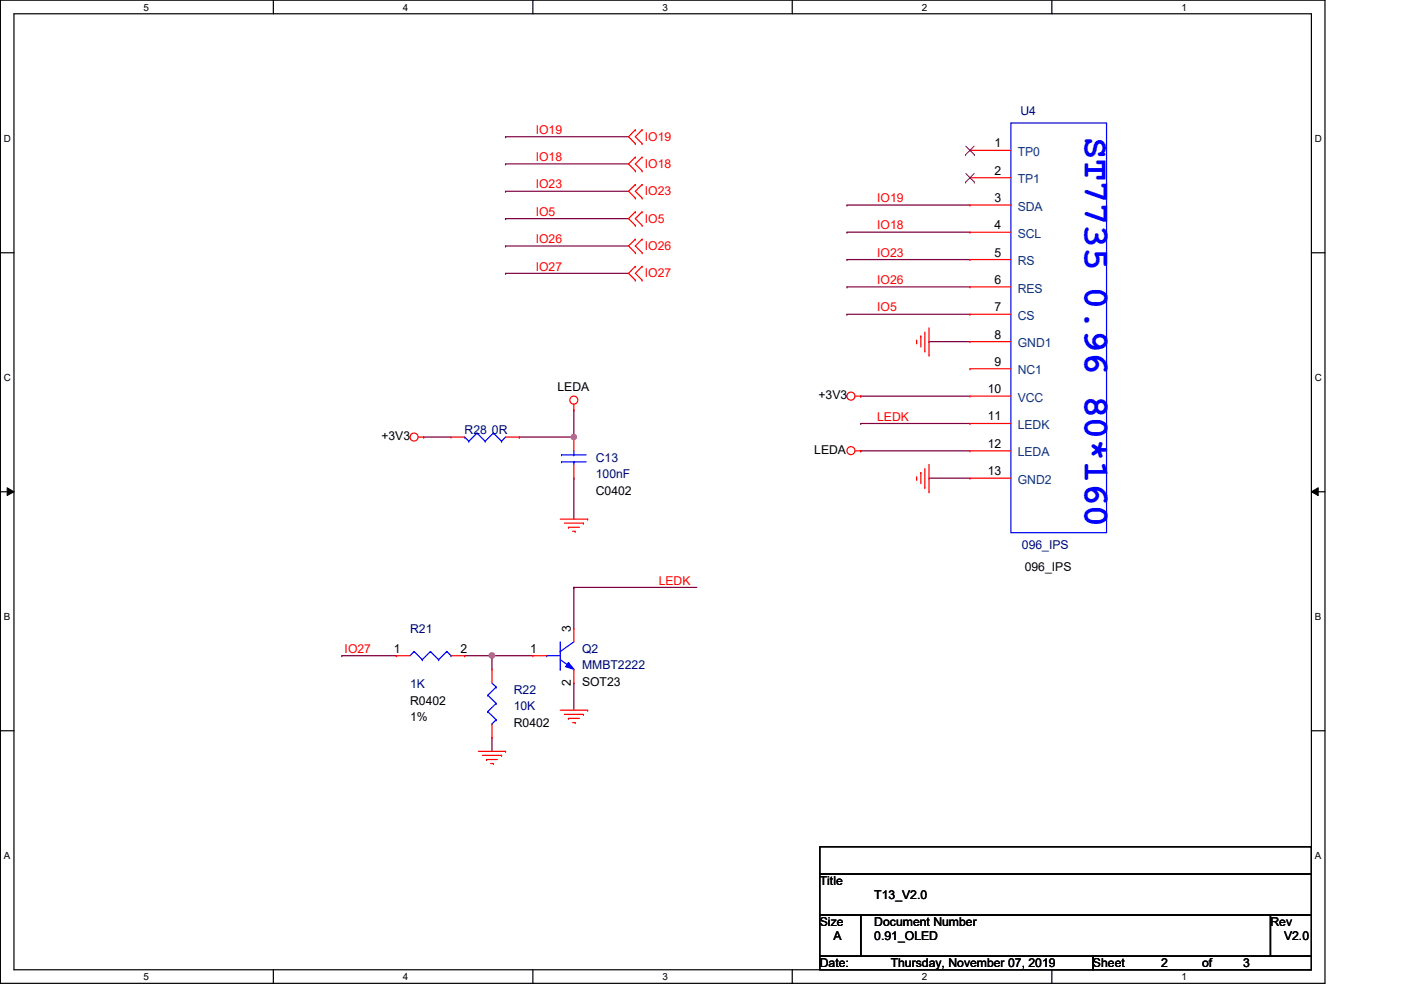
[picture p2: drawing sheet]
<svg xmlns="http://www.w3.org/2000/svg" width="297mm" height="210mm" viewBox="0 0 297 210" stroke-linecap="round" stroke-linejoin="round" font-family="sans-serif">
<path d="M.1 0h280.8v208.5h-280.8zM3 2.9h275v202.7h-275z" fill="none" stroke="#000" stroke-width=".25"/>
<g fill="#fff">
<path d="M30.4 .3h1.2v2.4h-1.2z"/>
<path d="M30.4 205.9h1.2v2.3h-1.2z"/>
</g>
<path d="M58 0v2.9M58 205.6v2.9" fill="none" stroke="#000" stroke-width=".25"/>
<g fill="#fff">
<path d="M85.4 .3h1.2v2.4h-1.2z"/>
<path d="M85.4 205.9h1.2v2.3h-1.2z"/>
</g>
<path d="M113 0v2.9M113 205.6v2.9" fill="none" stroke="#000" stroke-width=".25"/>
<g fill="#fff">
<path d="M140.5 .3h1.1v2.4h-1.1z"/>
<path d="M140.5 205.9h1.1v2.3h-1.1z"/>
</g>
<path d="M168 0v2.9M168 205.6v2.9" fill="none" stroke="#000" stroke-width=".25"/>
<g fill="#fff">
<path d="M195.4 .3h1.2v2.4h-1.2z"/>
<path d="M195.4 205.9h1.2v2.3h-1.2z"/>
</g>
<path d="M223 0v2.9M223 205.6v2.9" fill="none" stroke="#000" stroke-width=".25"/>
<g fill="#fff">
<path d="M250.5 .3h1.1v2.4h-1.1z"/>
<path d="M250.5 205.9h1.1v2.3h-1.1z"/>
<path d="M.8 28.2h1.5v2.4h-1.5z"/>
<path d="M278.8 28.2h1.4v2.4h-1.4z"/>
<path d="M.8 78.9h1.5v2.3h-1.5z"/>
<path d="M278.8 78.9h1.4v2.3h-1.4z"/>
</g>
<path d="M.1 53.6h2.9M278 53.6h2.9" fill="none" stroke="#000" stroke-width=".25"/>
<g fill="#fff">
<path d="M.8 129.6h1.4v2.3h-1.4z"/>
<path d="M278.8 129.6h1.3v2.3h-1.3z"/>
</g>
<path d="M.1 104.3h2.9M278 104.3h2.9" fill="none" stroke="#000" stroke-width=".25"/>
<path d="M1.5 103.4l1.5 .9-1.5 .8zM278 104.3l1.5-.9v1.7z" fill="#000"/>
<path d="M1.5 103.4l1.5 .9-1.5 .8zM278 104.3l1.5-.9v1.7z" fill="none" stroke="#000" stroke-width=".21"/>
<g fill="#fff">
<path d="M.8 180.3h1.4v2.3h-1.4z"/>
<path d="M278.8 180.3h1.3v2.3h-1.3z"/>
</g>
<path d="M.1 154.9h2.9M278 154.9h2.9" fill="none" stroke="#000" stroke-width=".25"/>
<path d="M182.5 89.8h.1M182.5 89.8h23.2M104.3 139h.1M104.3 139h8.7" fill="none" stroke="#7f003f" stroke-width=".25"/>
<circle cx="104.3" cy="139" r=".56" fill="#f0f"/>
<circle cx="104.3" cy="139" r=".56" fill="none" stroke="#f0f" stroke-width=".25"/>
<g fill="none" stroke="#7f003f" stroke-width=".25">
<path d="M107.2 29h.1M107.2 34.8h.1M107.2 29h26.1M107.2 34.8h26.1M107.2 46.4h.1M107.2 40.6h.1M107.2 58h.1M107.2 52.2h.1M107.2 46.4h26.1M107.2 40.6h26.1M107.2 58h26.1M107.2 52.2h26.1"/>
<path d="M179.6 43.5h.1M179.6 49.2h.1M179.6 55h.1M179.6 43.5h26.1M179.6 49.2h26.1M179.6 55h26.1M179.6 66.6h.1M179.6 60.8h.1M179.6 66.6h26.1M179.6 60.8h26.1M197 72.4h.1M197 72.4h8.7"/>
<path d="M110.1 92.7h.1M121.7 86.9h.1M121.7 86.9v5.8h-11.6M182.5 95.6h.1M182.5 95.6h23.2M121.7 101.4h.1M121.7 101.4v8.7M197 101.4h.1M197 101.4h8.7M72.5 139h.1M72.5 139h11.5M98.5 139h.1"/>
<path d="M98.5 139h5.8M104.3 139h.1M104.3 139v2.9M121.7 124.5h.1M121.7 124.5v8.7M121.7 124.5h26M104.3 156.4h.1M104.3 156.4v2.9M121.7 144.8h.1M121.7 144.8v5.8"/>
</g>
<circle cx="121.7" cy="92.7" r=".56" fill="#f0f"/>
<circle cx="121.7" cy="92.7" r=".56" fill="none" stroke="#f0f" stroke-width=".25"/>
<path d="M89.8 92.7h.1M89.8 92.7h5.8M182.5 84h.1M182.5 84h23.2" fill="none" stroke="#7f003f" stroke-width=".25"/>
<g fill="none" stroke="#f00" stroke-width=".25">
<path d="M134.7 27.5h.1M134.7 30.4h.1M134.7 33.3h.1M134.7 36.2h.1M134.7 39.1h.1M134.7 27.5l-1.4 1.5 1.4 1.4M134.7 33.3l-1.4 1.5 1.4 1.4M134.7 39.1l-1.4 1.5 1.4 1.4M136.1 30.4h.1M136.1 27.5h.1M136.1 36.2h.1M136.1 33.3h.1"/>
<path d="M136.1 39.1h.1M136.1 27.5l-1.4 1.5 1.4 1.4M136.1 33.3l-1.4 1.5 1.4 1.4M136.1 39.1l-1.4 1.5 1.4 1.4M134.7 42h.1M134.7 44.9h.1M134.7 47.8h.1M134.7 50.7h.1M134.7 53.6h.1M134.7 56.5h.1M134.7 59.4h.1M134.7 44.9l-1.4 1.5 1.4 1.4"/>
<path d="M134.7 50.7l-1.4 1.5 1.4 1.4M134.7 56.5l-1.4 1.5 1.4 1.4M136.1 42h.1M136.1 47.8h.1M136.1 44.9h.1M136.1 53.6h.1M136.1 50.7h.1M136.1 59.4h.1M136.1 56.5h.1M136.1 44.9l-1.4 1.5 1.4 1.4M136.1 50.7l-1.4 1.5 1.4 1.4M136.1 56.5l-1.4 1.5 1.4 1.4"/>
<path d="M194.3 72.7h.1M194.3 72.1v.6M195.2 71.2h.1M195.2 71.2v2.4M196.1 74.4h.1M196.1 70.4v4M197 75.3h.1M197 69.5v5.8M88.7 92.7h1.1M89.8 92.7h.1M95.6 92.7h.1M95.6 92.7h2.9"/>
<path d="M107.2 92.7h2.9M110.1 92.7h.1M121.7 86.9h.1M121.7 92.7h.1M121.7 85.7v1.2M121.7 92.7v2.9M121.7 98.5v2.9M181.3 95.6h1.2M181.3 84h1.2M182.5 95.6h.1M182.5 84h.1M196.1 99.4v4"/>
<path d="M197 98.5v5.8M118.8 110.1h5.8M119.7 110.9h4M120.5 111.8h.1M120.5 111.8h2.3M121.4 112.6h.6M121.7 101.4h.1M122 112.6h.1M123.7 110.9h.1M124.6 110.1h.1M194.3 101.6h.1M194.3 101.1v.5"/>
<path d="M195.2 100.2h.1M195.2 100.2v2.3M196.1 103.4h.1M197 104.3h.1M84 139h.1M84 139h2.9M95.6 139h2.9M98.5 139h.1M101.4 159.3h5.8M107.2 159.3h.1M118.8 150.6h5.8M119.7 151.5h4"/>
<path d="M120.5 152.3h.1M120.5 152.3h2.3M121.4 153.2h.6M122 153.2h.1M123.7 151.5h.1M124.6 150.6h.1M102.3 160.1h4M103.2 161h.1M103.2 161h2.2M104 161.9h.6M104.6 161.9h.1M106.3 160.1h.1"/>
<circle cx="87.8" cy="92.7" r=".85"/>
<circle cx="121.7" cy="84.8" r=".85"/>
<circle cx="180.4" cy="84" r=".85"/>
<circle cx="180.4" cy="95.5" r=".85"/>
</g>
<path d="M173.8 179.5h104.2v5.8h-104.2zM173.8 185.3h104.2v8.7h-104.2zM173.8 194h8.7v8.7h-8.7zM182.5 194h86.9v8.7h-86.9zM269.4 194h8.6v8.7h-8.6zM173.8 202.7h57.9v2.9h-57.9zM231.7 202.7h46.3v2.9h-46.3z" fill="none" stroke="#000" stroke-width=".25"/>
<g fill="none" stroke="#00f" stroke-width=".25">
<path d="M98.5 92.7h.1M98.5 92.7l.9 .9M99.4 93.6h.1M101.1 91.8h.1M101.1 91.8l1.8 1.8M101.1 91.8l-1.7 1.8M102.9 93.6h.1M104.6 91.8h.1M104.6 91.8l1.7 1.8M104.6 91.8l-1.7 1.8M106.3 93.6h.1M107.2 92.7l-.9 .9"/>
<path d="M119.1 96.4h.1M119.1 97.9h.1M119.1 96.4h5.2M119.1 97.9h5.2M121.7 97.9h.1M121.7 96.4h.1M121.7 95.6v.8M121.7 97.9v.6M87.8 138.1h.1M87.8 138.1l-.9 .9M87.8 138.1l1.7 1.8M89.5 139.9h.1"/>
<path d="M91.3 138.1h.1M91.3 138.1l-1.8 1.8M91.3 138.1l1.7 1.8M93 139.9h.1M94.7 138.1h.1M94.7 138.1l-1.7 1.8M94.7 138.1l.9 .9M95.6 139h.1M115.9 139h.1M115.9 139h2.9M118.8 138.1h.1M118.8 139.9l2.9 2"/>
<path d="M118.8 136.1v5.8M121.7 136.1l-2.9 2M118.8 141.9h.1M121.7 141.9h.1"/>
</g>
<path d="M120.5 140.5l1.2 1.4-1.8-.5z" fill="#00f"/>
<g fill="none" stroke="#00f" stroke-width=".25">
<path d="M214.3 26.1h20.3v86.8h-20.3zM103.4 147.4h.1M103.4 150.9h.1M103.4 147.4l1.8 1.7M103.4 150.9l1.8 1.7M104.3 153.5h.1M104.3 144.8l.9 .9M105.2 145.7h.1M105.2 149.1h.1M105.2 152.6h.1M105.2 145.7l-1.8 1.7M105.2 149.1l-1.8 1.8"/>
<path d="M105.2 152.6l-.9 .9M120.5 140.5l1.2 1.4-1.8-.5z"/>
</g>
<g fill="none" stroke="#f00" stroke-width=".25">
<path d="M205.7 31.9h.1M205.7 37.7h.1M205.7 31.9h8.6M205.7 37.7h8.6M205.7 43.5h.1M205.7 49.2h.1M205.7 55h.1M205.7 43.5h8.6M205.7 49.2h8.6M205.7 55h8.6M205.7 60.8h.1M205.7 66.6h.1"/>
<path d="M205.7 72.4h.1M205.7 78.2h.1M205.7 60.8h8.6M205.7 66.6h8.6M205.7 72.4h8.6M205.7 78.2h8.6M205.7 84h.1M205.7 89.8h.1M205.7 95.6h.1M205.7 84h8.6M205.7 89.8h8.6M205.7 95.6h8.6"/>
<path d="M205.7 101.4h.1M205.7 101.4h8.6M113 139h.1M113 139h2.9M121.7 133.2h.1M121.7 133.2v2.9M104.3 141.9h.1M104.3 156.4h.1M104.3 141.9v2.9M104.3 153.5v2.9M121.7 144.8h.1M121.7 141.9v2.9"/>
</g>
<path d="M204.7 32.8h.1M204.7 38.6h.1M204.8 31l1.8 1.8M204.8 36.8l1.8 1.8M206.5 31l-1.8 1.8M206.5 36.8l-1.8 1.8M206.6 32.8h.1M206.6 38.6h.1" fill="none" stroke="#7f3f00" stroke-width=".21"/>
<circle cx="104.3" cy="139" r=".56" fill="#f0f"/>
<circle cx="104.3" cy="139" r=".56" fill="none" stroke="#f0f" stroke-width=".25"/>
<circle cx="121.7" cy="92.7" r=".56" fill="#f0f"/>
<circle cx="121.7" cy="92.7" r=".56" fill="none" stroke="#f0f" stroke-width=".25"/>
<g font-size="7.8" fill="#00f">
<text x="230" y="29" transform="rotate(90 230 29)">ST7735</text>
<text x="230" y="60.8" transform="rotate(90 230 60.8)">0.96 80*160</text>
</g>
<g font-size="2.6" fill="#f00">
<text x="113.6" y="28.4">IO19</text>
<text x="136.7" y="29.8">IO19</text>
<text x="113.6" y="34.2">IO18</text>
<text x="136.7" y="35.6">IO18</text>
<text x="113.6" y="40">IO23</text>
<text x="136.7" y="41.4">IO23</text>
<text x="113.6" y="45.8">IO5</text>
<text x="136.7" y="47.2">IO5</text>
<text x="186" y="42.9">IO19</text>
<text x="113.6" y="51.6">IO26</text>
<text x="136.7" y="53">IO26</text>
<text x="186" y="48.6">IO18</text>
<text x="113.6" y="57.4">IO27</text>
<text x="136.7" y="58.8">IO27</text>
<text x="186" y="54.4">IO23</text>
<text x="186" y="60.2">IO26</text>
<text x="186" y="66">IO5</text>
<text x="186" y="89.2">LEDK</text>
<text x="139.7" y="124">LEDK</text>
<text x="73.1" y="138.4">IO27</text>
</g>
<g font-size="2.6" fill="#00007f">
<text x="216.4" y="24.3">U4</text>
<text x="98.5" y="92.1">R28 0R</text>
<text x="126.3" y="97.9">C13</text>
<text x="126.3" y="101.4">100nF</text>
<text x="216.7" y="116.5">096_IPS</text>
<text x="86.9" y="134.1">R21</text>
<text x="123.4" y="138.4">Q2</text>
<text x="123.4" y="141.9">MMBT2222</text>
<text x="86.9" y="146">1K</text>
<text x="108.9" y="147.2">R22</text>
<text x="108.9" y="150.6">10K</text>
</g>
<g font-size="2.6">
<text x="210.9" y="31.2">1</text>
<text x="210.9" y="37">2</text>
<text x="210.9" y="42.8">3</text>
<text x="210.9" y="48.6">4</text>
<text x="210.9" y="54.4">5</text>
<text x="210.9" y="60.2">6</text>
<text x="210.9" y="66">7</text>
<text x="210.9" y="71.8">8</text>
<text x="210.9" y="77.6">9</text>
<text x="118.2" y="82.8">LEDA</text>
<text x="209.4" y="83.4">10</text>
<text x="173.5" y="84.6">+3V3</text>
<text x="209.4" y="89.2">11</text>
<text x="80.9" y="93.3">+3V3</text>
<text x="209.4" y="95">12</text>
<text x="172.6" y="96.2">LEDA</text>
<text x="209.4" y="100.8">13</text>
<text x="126.3" y="104.9">C0402</text>
<text x="217.3" y="121.1">096_IPS</text>
<text x="121" y="134.1" transform="rotate(-90 121 134.1)">3</text>
<text x="83.5" y="138.4">1</text>
<text x="97.7" y="138.4">2</text>
<text x="112.4" y="138.4">1</text>
<text x="86.9" y="149.4">R0402</text>
<text x="121" y="145.4" transform="rotate(-90 121 145.4)">2</text>
<text x="123.4" y="145.4">SOT23</text>
<text x="86.9" y="152.9">1%</text>
<text x="108.9" y="154.1">R0402</text>
<text x="173.8" y="187.7">Title</text>
<text x="185.4" y="190.6">T13_V2.0</text>
<text x="173.8" y="196.3">Size</text>
<text x="185.4" y="196.3">Document Number</text>
<text x="269.4" y="196.3">Rev</text>
<text x="176.7" y="199.3">A</text>
<text x="185.4" y="199.3">0.91_OLED</text>
<text x="272.2" y="199.3">V2.0</text>
<text x="173.8" y="205.1">Date:</text>
<text x="188.8" y="205.1">Thursday, November 07, 2019</text>
<text x="231.7" y="205.1">Sheet</text>
<text x="246.2" y="205.1">2</text>
<text x="254.9" y="205.1">of</text>
<text x="263.6" y="205.1">3</text>
</g>
<g font-size="2.6" fill="#003f7f">
<text x="215.8" y="33.1">TP0</text>
<text x="215.8" y="38.9">TP1</text>
<text x="215.8" y="44.7">SDA</text>
<text x="215.8" y="50.4">SCL</text>
<text x="215.8" y="56.2">RS</text>
<text x="215.8" y="62">RES</text>
<text x="215.8" y="67.8">CS</text>
<text x="215.8" y="73.6">GND1</text>
<text x="215.8" y="79.4">NC1</text>
<text x="215.8" y="85.2">VCC</text>
<text x="215.8" y="91">LEDK</text>
<text x="215.8" y="96.8">LEDA</text>
<text x="215.8" y="102.6">GND2</text>
</g>
<g font-size="2.1">
<text x="30.4" y="2.2">5</text>
<text x="85.4" y="2.2">4</text>
<text x="140.5" y="2.2">3</text>
<text x="195.4" y="2.2">2</text>
<text x="250.5" y="2.2">1</text>
<text x=".8" y="30.1">D</text>
<text x="278.8" y="30.1">D</text>
<text x=".8" y="80.8">C</text>
<text x="278.8" y="80.8">C</text>
<text x=".8" y="131.5">B</text>
<text x="278.8" y="131.5">B</text>
<text x=".8" y="182.2">A</text>
<text x="278.8" y="182.2">A</text>
<text x="30.4" y="207.8">5</text>
<text x="85.4" y="207.8">4</text>
<text x="140.5" y="207.8">3</text>
<text x="195.4" y="207.8">2</text>
<text x="250.5" y="207.8">1</text>
</g>
</svg>
